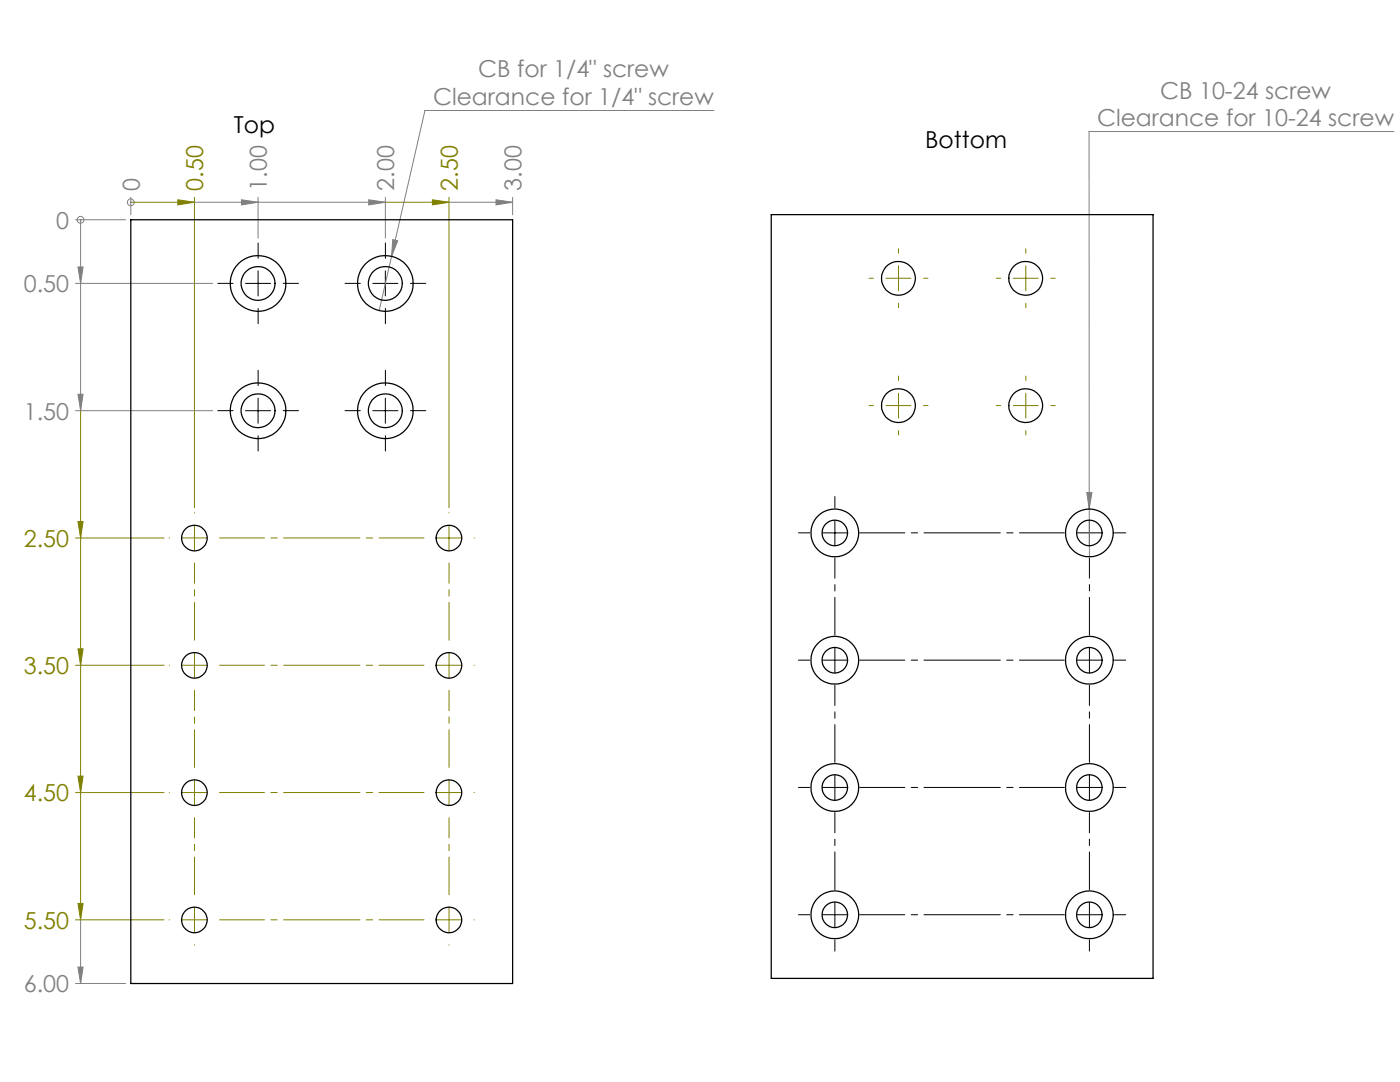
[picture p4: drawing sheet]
<svg xmlns="http://www.w3.org/2000/svg" width="279mm" height="216mm" viewBox="0 0 279 216" stroke-linecap="round" stroke-linejoin="round" font-family="sans-serif">
<g fill="none" stroke="#808000" stroke-width=".2">
<path d="M35.5 39.9l3.3 .5-3.3 .5zM38.8 39.4v61.9M86.3 39.9l3.3 .5-3.3 .5zM89.6 39.4v61.9M26.1 40.4h12.7M76.9 40.4h12.7M176.8 55.5h5M179.3 53.1v4.9M202.2 55.5h5M204.7 53.1v4.9M179.3 78.5v4.9M204.7 78.5v4.9"/>
<path d="M16.1 82v101.6M176.8 80.9h5M202.2 80.9h5M15.1 107.4h17.6M15.6 104.1h1l-.5 3.3zM87.1 107.4h5M89.6 104.8v5.1M15.1 132.8h17.6M15.6 129.5h1l-.5 3.3zM15.1 158.2h17.6M15.6 154.9h1l-.5 3.3zM15.1 183.6h17.6"/>
<path d="M15.6 180.3h1l-.5 3.3z"/>
</g>
<g fill="none" stroke="#808080" stroke-width=".2">
<path d="M26.1 39.4v3.5M48.2 39.9l3.3 .5-3.3 .5zM51.5 39.4v8.1M73.6 39.9l3.3 .5-3.3 .5zM76.9 39.4v8.1M99 39.9l3.3 .5-3.3 .5zM102.3 39.4v3.5M142.5 22h-57.7l-9.1 40M278.2 26.2h-60.9l.1 75.4M15.1 43.9h10M15.1 56.6h27.3M15.6 53.3h1l-.5 3.3z"/>
<path d="M16.1 43.9h.1M16.1 43.9v38.1M26.1 40.4h.1M38.8 40.4h38.1M78.4 47.8l1 .2-1.3 3.2zM89.6 40.4h12.7M15.6 78.7h1l-.5 3.3zM15.1 82h27.3M216.9 98.3h1l-.5 3.3zM217.4 101.6v9.5M15.1 196.3h10M15.6 193h1l-.5 3.3z"/>
<path d="M16.1 183.6v12.7"/>
<circle cx="16.1" cy="43.9" r=".68"/>
<circle cx="26.1" cy="40.4" r=".68"/>
</g>
<g fill="none" stroke="#000" stroke-width=".2" stroke-dasharray="15.2 1.3 1.3 1.3">
<path d="M46.5 56.5h-3M51.5 51.5v-3M56.5 56.5h3.1M71.9 56.5h-3M76.9 51.5v-3M81.9 56.5h3.1M51.5 76.9v-3M51.5 61.5v3.1M76.9 61.5v3.1M76.9 76.9v-3M46.5 81.9h-3M51.5 86.9v3.1"/>
<path d="M56.5 81.9h3.1M71.9 81.9h-3M76.9 86.9v3.1M81.9 81.9h3.1M161.6 106.3h-2.2M166.6 101.3v-2.2M217.4 106.3v-2.5M217.4 106.3h-2.5M217.4 106.3v2.5M217.4 106.3h2.5M217.4 101.3v-2.2M222.4 106.3h2.3"/>
<path d="M161.6 131.7h-2.2M166.6 131.7v-2.5M166.6 131.7h-2.5M166.6 131.7v2.5M166.6 131.7h2.5M217.4 131.7v-2.5M217.4 131.7h-2.5M217.4 131.7v2.5M217.4 131.7h2.5M222.4 131.7h2.3M161.6 157.1h-2.2M166.6 157.1v-2.5"/>
<path d="M166.6 157.1h-2.5M166.6 157.1v2.5M166.6 157.1h2.5M217.4 157.1v-2.5M217.4 157.1h-2.5M217.4 157.1v2.5M217.4 157.1h2.5M222.4 157.1h2.3M161.6 182.5h-2.2M166.6 182.5v-2.5M166.6 182.5h-2.5M166.6 182.5v2.5"/>
<path d="M166.6 182.5h2.5M166.6 187.5v2.3M217.4 182.5v-2.5M217.4 182.5h-2.5M217.4 182.5v2.5M217.4 182.5h2.5M217.4 187.5v2.3M222.4 182.5h2.3"/>
</g>
<path d="M166.6 126.7v-15.4M217.4 126.7v-15.4M166.6 152.1v-15.4M217.4 152.1v-15.4M166.6 177.5v-15.4M217.4 177.5v-15.4" fill="none" stroke="#000" stroke-width=".2" stroke-dasharray="15.2 1.3 1.3 1.3" stroke-dashoffset="7.7"/>
<path d="M171.6 106.3h40.8M171.6 131.7h40.8M171.6 157.1h40.8M171.6 182.5h40.8" fill="none" stroke="#000" stroke-width=".2" stroke-dasharray="15.2 1.3 1.3 1.3" stroke-dashoffset="6.3"/>
<path d="M49 56.6h5M51.5 54v5.1M74.4 56.6h5M76.9 54v5.1M51.5 79.4v5.1M76.9 79.4v5.1M49 82h5M74.4 82h5M164.1 106.3h5M166.6 103.9v4.9" fill="none" stroke="#000" stroke-width=".2"/>
<g fill="none" stroke="#808000" stroke-width=".2" stroke-dasharray="15.2 1.3 1.3 1.3">
<path d="M174.3 55.5h-.9M179.3 50.5v-.9M184.3 55.5h.9M199.7 55.5h-.9M204.7 50.5v-.9M209.7 55.5h.9M179.3 60.5v.9M179.3 75.9v-.9M204.7 75.9v-.9M204.7 60.5v.9M174.3 80.9h-.9M179.3 85.9v.9"/>
<path d="M184.3 80.9h.9M199.7 80.9h-.9M204.7 85.9v.9M209.7 80.9h.9M33.8 107.3h.1M38.8 107.3v-2.5M38.8 107.3h-2.5M38.8 107.3v2.5M38.8 107.3h2.5M38.8 102.3h.1M89.6 102.3h.1M94.6 107.3h.1"/>
<path d="M33.8 132.7h.1M38.8 132.7v-2.5M38.8 132.7h-2.5M38.8 132.7v2.5M38.8 132.7h2.5M89.6 132.7v-2.5M89.6 132.7h-2.5M89.6 132.7v2.5M89.6 132.7h2.5M94.6 132.7h.1M33.8 158.1h.1M38.8 158.1v-2.5"/>
<path d="M38.8 158.1h-2.5M38.8 158.1v2.5M38.8 158.1h2.5M89.6 158.1v-2.5M89.6 158.1h-2.5M89.6 158.1v2.5M89.6 158.1h2.5M94.6 158.1h.1M33.8 183.5h.1M38.8 183.5v-2.5M38.8 183.5h-2.5M38.8 183.5v2.5"/>
<path d="M38.8 183.5h2.5M38.8 188.5v.1M89.6 183.5v-2.5M89.6 183.5h-2.5M89.6 183.5v2.5M89.6 183.5h2.5M89.6 188.5v.1M94.6 183.5h.1"/>
</g>
<path d="M38.8 127.7v-15.4M89.6 127.7v-15.4M38.8 153.1v-15.4M89.6 153.1v-15.4M38.8 178.5v-15.4M89.6 178.5v-15.4" fill="none" stroke="#808000" stroke-width=".2" stroke-dasharray="15.2 1.3 1.3 1.3" stroke-dashoffset="7.7"/>
<path d="M43.8 107.3h40.8M43.8 132.7h40.8M43.8 158.1h40.8M43.8 183.5h40.8" fill="none" stroke="#808000" stroke-width=".2" stroke-dasharray="15.2 1.3 1.3 1.3" stroke-dashoffset="6.3"/>
<g fill="#808000">
<path d="M15.6 104.1h1l-.5 3.3zM15.6 129.5h1l-.5 3.3zM15.6 154.9h1l-.5 3.3zM15.6 180.3h1l-.5 3.3z"/>
<path d="M35.5 39.9l3.3 .5-3.3 .5zM86.3 39.9l3.3 .5-3.3 .5z"/>
</g>
<g fill="#808080">
<path d="M15.6 53.3h1l-.5 3.3zM15.6 78.7h1l-.5 3.3zM15.6 193h1l-.5 3.3z"/>
<path d="M48.2 39.9l3.3 .5-3.3 .5zM73.6 39.9l3.3 .5-3.3 .5zM99 39.9l3.3 .5-3.3 .5z"/>
<path d="M78.4 47.8l-.3 3.4 1.3-3.2zM216.9 98.3l.5 3.3 .5-3.3z"/>
</g>
<g fill="none" stroke="#000" stroke-width=".25">
<path d="M26.1 43.9h76.2v152.4h-76.2zM153.9 42.8h76.2v152.4h-76.2z"/>
<circle cx="51.5" cy="56.6" r="5.6"/>
<circle cx="51.5" cy="56.6" r="3.4"/>
<circle cx="76.9" cy="56.6" r="5.6"/>
<circle cx="76.9" cy="56.6" r="3.4"/>
<circle cx="179.3" cy="55.5" r="3.4"/>
<circle cx="204.7" cy="55.5" r="3.4"/>
<circle cx="51.5" cy="82" r="5.6"/>
<circle cx="51.5" cy="82" r="3.4"/>
<circle cx="76.9" cy="82" r="5.6"/>
<circle cx="76.9" cy="82" r="3.4"/>
<circle cx="179.3" cy="80.9" r="3.4"/>
<circle cx="204.7" cy="80.9" r="3.4"/>
<circle cx="38.8" cy="107.3" r="2.56"/>
<circle cx="89.6" cy="107.3" r="2.56"/>
<circle cx="166.6" cy="106.3" r="4.8"/>
<circle cx="166.6" cy="106.3" r="2.55"/>
<circle cx="217.4" cy="106.3" r="4.8"/>
<circle cx="217.4" cy="106.3" r="2.55"/>
<circle cx="38.8" cy="132.7" r="2.56"/>
<circle cx="89.6" cy="132.7" r="2.56"/>
<circle cx="166.6" cy="131.7" r="4.8"/>
<circle cx="166.6" cy="131.7" r="2.55"/>
<circle cx="217.4" cy="131.7" r="4.8"/>
<circle cx="217.4" cy="131.7" r="2.55"/>
<circle cx="38.8" cy="158.1" r="2.56"/>
<circle cx="89.6" cy="158.1" r="2.56"/>
<circle cx="166.6" cy="157.1" r="4.8"/>
<circle cx="166.6" cy="157.1" r="2.55"/>
<circle cx="217.4" cy="157.1" r="4.8"/>
<circle cx="217.4" cy="157.1" r="2.55"/>
<circle cx="38.8" cy="183.5" r="2.56"/>
<circle cx="89.6" cy="183.5" r="2.56"/>
<circle cx="166.6" cy="182.5" r="4.8"/>
<circle cx="166.6" cy="182.5" r="2.55"/>
<circle cx="217.4" cy="182.5" r="4.8"/>
<circle cx="217.4" cy="182.5" r="2.55"/>
</g>
<g font-size="4.7" fill="#808080">
<text x="95.4" y="15.4">CB for 1/4&quot; screw</text>
<text x="86.4" y="21">Clearance for 1/4&quot; screw</text>
<text x="231.5" y="19.7">CB 10-24 screw</text>
<text x="218.9" y="25.2">Clearance for 10-24 screw</text>
<text x="27.9" y="38" transform="rotate(-90 27.9 38)">0</text>
<text x="53.3" y="38" transform="rotate(-90 53.3 38)">1.00</text>
<text x="78.7" y="38" transform="rotate(-90 78.7 38)">2.00</text>
<text x="104.1" y="38" transform="rotate(-90 104.1 38)">3.00</text>
<text x="11.2" y="45.6">0</text>
<text x="4.7" y="58.3">0.50</text>
<text x="4.7" y="83.7">1.50</text>
<text x="4.7" y="198">6.00</text>
</g>
<g font-size="4.7">
<text x="46.7" y="26.6">Top</text>
<text x="184.6" y="29.6">Bottom</text>
</g>
<g font-size="4.7" fill="#808000">
<text x="40.6" y="38" transform="rotate(-90 40.6 38)">0.50</text>
<text x="91.4" y="38" transform="rotate(-90 91.4 38)">2.50</text>
<text x="4.7" y="109.1">2.50</text>
<text x="4.7" y="134.5">3.50</text>
<text x="4.7" y="159.9">4.50</text>
<text x="4.7" y="185.3">5.50</text>
</g>
</svg>
